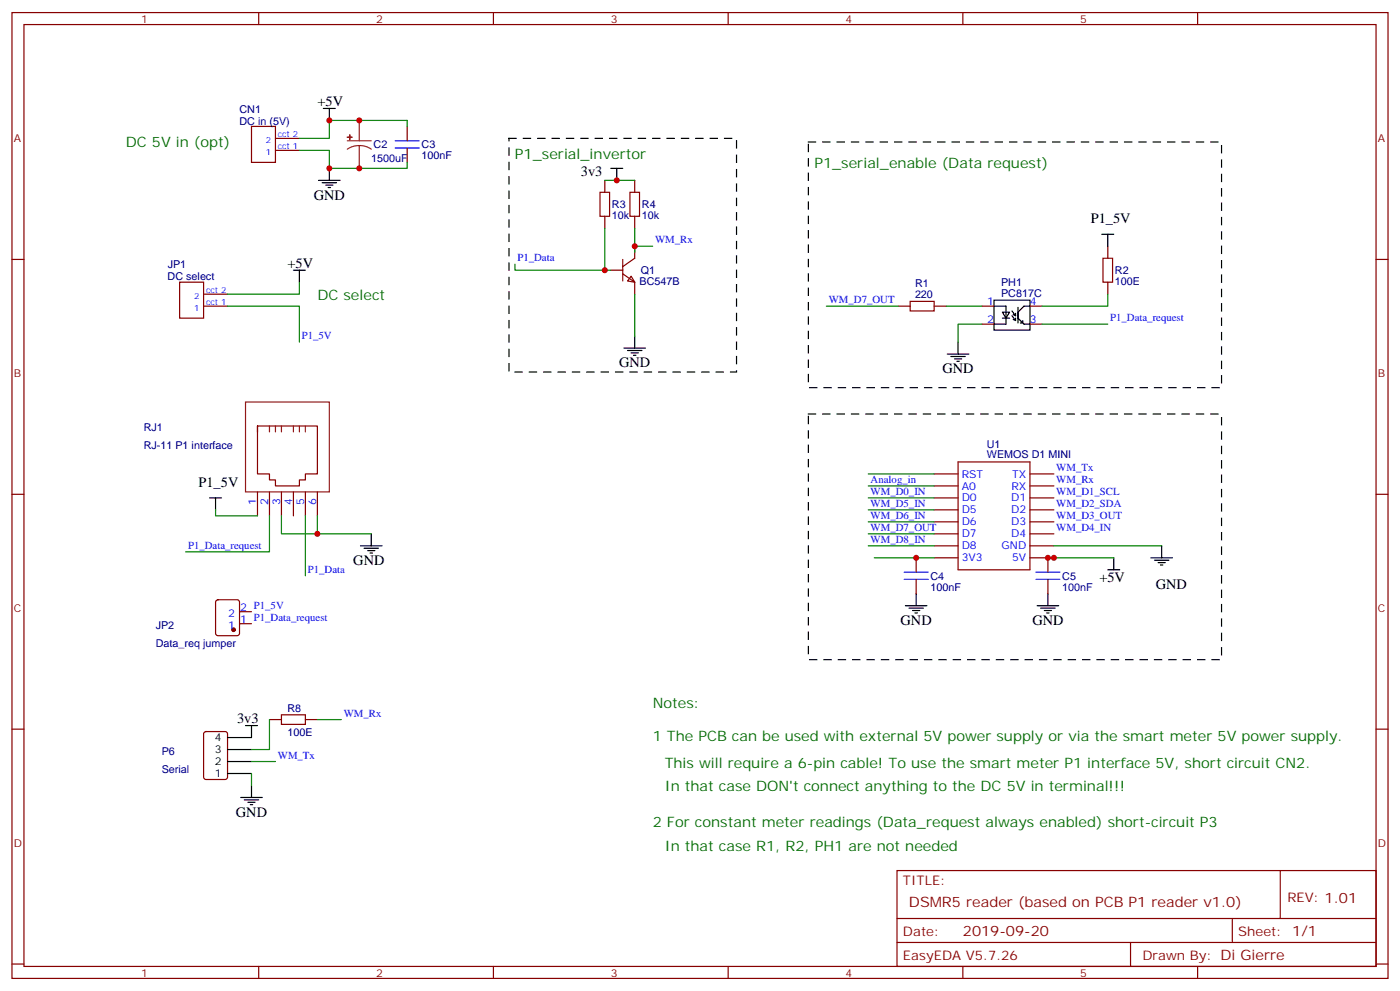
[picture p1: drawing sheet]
<svg xmlns="http://www.w3.org/2000/svg" width="412mm" height="292mm" viewBox="0 0 412 292" stroke-linecap="round" stroke-linejoin="round" font-family="sans-serif">
<path d="M149.9 40.7h67.1v68.8h-67.1zM238.1 41.8h121.7v72.3h-121.7zM238.1 121.9h121.7v72.3h-121.7z" fill="none" stroke="#000" stroke-width=".35" stroke-dasharray="2.1 2.1"/>
<g fill="none" stroke="#870000" stroke-width=".35">
<path d="M3.5 3.7h405.4v284.3h-405.4zM7.1 7.2h398.2v277.3h-398.2zM76.2 3.7v3.5M145.3 3.7v3.5M214.5 3.7v3.5M283.6 3.7v3.5M352.8 3.7v3.5M74.1 37.2h7v10.6h-7zM119.9 37.2v4.3M81.1 44.3h7.1M81.1 40.7h7.1M119.9 43.6v4.2"/>
<path d="M176.7 56.6h2.9v7.1h-2.9zM178.2 53.1v3.5M185.6 56.6h2.8v7.1h-2.8zM187 53.1v3.5M3.5 76.4h3.6M178.2 63.7v3.5M179.9 79.6h3.5M183.4 76.4v6.3M187 72.5v3.5l-3.6 2.5M187 63.7v3.5M324.9 76h2.8v7.1h-2.8zM326.3 72.5v3.5"/>
<path d="M405.3 76.4h3.6M52.9 83.1h7.1v10.6h-7.1zM60 90.1h7M60 86.6h7M183.4 80.6l3.6 2.5v3.5M185.9 81.3l1.1 1.8-2.1-.4zM264.6 90.1h3.5M268.1 88.7h7.1v2.8h-7.1zM275.2 90.1h3.5M289.3 90.1h3.5M289.3 95.4h3.5M303.4 90.1h3.5"/>
<path d="M303.4 95.4h3.5M326.3 83.1v3.5M75.8 125.4h17.7v14.1h-3.5v1.8h-1.8v1.8h-7.1v-1.8h-1.7v-1.8h-3.6v-14.1v1.8M275.2 139.5h7M282.2 136h21.2v31.7h-21.2zM303.4 139.5h7M3.5 145.5h3.6M75.8 144.8v7.1M79.4 144.8v7.1M82.9 144.8v7.1M86.4 144.8v7.1M90 144.8v7.1"/>
<path d="M93.5 144.8v7.1M275.2 146.6h7M275.2 143.1h7M275.2 157.2h7M275.2 153.6h7M275.2 150.1h7M303.4 146.6h7M303.4 143.1h7M303.4 157.2h7M303.4 153.6h7M303.4 150.1h7M405.3 145.5h3.6"/>
<path d="M63.7 176.8l.5-.2h5.6l.7 .4 .1 9.4-.5 .7h-5.9l-.6-.4-.1-9.4zM269.9 164.2v4.3M269.9 170.6v4.2M275.2 164.2h7M275.2 160.7h7M303.4 164.2h7M303.4 160.7h7M308.7 164.2v4.3M308.7 170.6v4.2M70.6 183.6h3.5M70.6 180.1h3.5M3.5 214.7h3.6"/>
<path d="M60.2 215.6l.5-.2h5.6l.7 .4v13l-.4 .6-5.9 .1-.7-.5v-12.9zM79.4 211.8h3.5M82.9 210.4h7.1v2.9h-7.1zM90 211.8h3.5M405.3 214.7h3.6M264.2 256.3h141.1v28.2h-141.1zM377.1 256.3v14.1M264.2 270.4h141.1M264.2 277.5h141.1M333 277.5v7M363 270.4v7.1M3.5 283.8h3.6"/>
<path d="M76.2 284.5v3.5M145.3 284.5v3.5M214.5 284.5v3.5M283.6 284.5v3.5M352.8 284.5v3.5M405.3 283.8h3.6"/>
</g>
<path d="M105.8 35.5v6M102.3 41.5h7.1M105.8 42.9l1.9 .2 1.7 .8M105.8 42.9l-1.8 .2-1.7 .8M105.8 42.9v6.7M72.3 118.4h24.7v26.4h-24.7zM79.4 125.4v1.8M81.1 125.4v1.8M82.9 125.4v1.8M86.4 125.4v1.8M88.2 125.4v1.8M90 125.4v1.8" fill="none" stroke="#8c2424" stroke-width=".35"/>
<g fill="none" stroke="#000" stroke-width=".35">
<path d="M95.2 31.9h3.6M97 31.9v3.6M93.8 53.1h6.4M94.9 53.8h4.2M96 54.5h2.1M96.7 55.2h.7M97 49.6v3.5M179.9 49.6h3.5M181.7 49.6v3.5M86.4 79.6h3.6M88.2 79.6v3.5M324.6 69h3.5"/>
<path d="M326.3 69v3.5M187 99v3.5M292.8 88.4h10.6v8.8h-10.6zM292.8 90.1h3.5v5.3h-3.5M295.3 91.9h2.1l-1.1 1.8zM295.3 93.7h2.1M298.1 91.5l1.1 1.5M298.1 93l1.1 1.4M299.2 92.3v.7l-.8-.4M299.2 93.7v.7l-.8-.4M299.9 90.5v4.6M301.3 94.4v.7h-.7"/>
<path d="M303.4 90.1h-1.8l-1.7 1.8v1.8l1.7 1.7h1.8M183.8 102.5h6.3M184.9 103.2h4.2M185.9 103.9h2.1M186.6 104.6h.7M279 104.2h6.4M280.1 105h4.2M281.2 105.7h2.1M281.9 106.4h.7M282.2 100.7v3.5M61.7 146.6h3.6M63.5 146.6v3.5"/>
<path d="M109.4 157.2v3.5M106.2 160.7h6.3M107.2 161.4h4.3M108.3 162.1h2.1M109 162.8h.7M266.7 178.3h6.3M267.8 179h4.2M268.8 179.7h2.1M269.9 174.8v3.5M305.5 178.3h6.4M306.6 179h4.2M307.6 179.7h2.1"/>
<path d="M308.7 174.8v3.5M326.3 167.7h3.5M328.1 164.2v3.5M339 164.2h6.4M340.1 164.9h4.2M341.1 165.6h2.2M341.8 166.3h.7M342.2 160.7v3.5M269.5 180.4h.7M308.3 180.4h.7M72.3 213.6h3.5M74.1 213.6v3.5h-7.1"/>
<path d="M67 227.7h7.1M67 224.2h7.1M67 220.7h7.1M70.9 234.8h6.4M72 235.5h4.2M73 236.2h2.1M73.7 236.9h.7M74.1 231.2v3.6"/>
</g>
<circle cx="68.8" cy="185.4" r=".53" fill="#870000" stroke="#870000" stroke-width=".35"/>
<g fill="#8c2424" stroke="#8c2424" stroke-width=".35">
<path d="M102.3 40.4h1.4z"/>
<path d="M103 39.7v1.4z"/>
</g>
<path d="M116.4 41.5h7.1M116.4 43.6h7.1M266.3 168.5h7.1M266.3 170.6h7.1M305.2 168.5h7M305.2 170.6h7" fill="none" stroke="#00f" stroke-width=".35"/>
<g fill="none" stroke="#008700" stroke-width=".35">
<path d="M119.9 37.2v-1.7h-22.9v5.2h-8.8M88.2 44.3h8.8v5.3h22.9v-1.8M178.2 53.1h8.8M151.7 77.8v1.8h26.5M178.2 67.2v12.4h1.7M187 67.2v5.3M192.3 72.5h-5.3v1.8M67 90.1h21.2v10.6M88.2 83.1v3.5h-21.2M187 86.6v12.4M243.4 90.1h21.2M278.7 90.1h10.6"/>
<path d="M289.3 95.4h-7.1v5.3M306.9 95.4h19.4M326.3 86.6v3.5h-19.4M255.8 139.5h19.4M63.5 150.1v1.8h12.3M79.4 151.9v10.6h-24.7M82.9 151.9v5.3h26.5M90 151.9v17.6M93.5 151.9v5.3M255.8 143.1h19.4M255.8 150.1h19.4M255.8 153.6h19.4"/>
<path d="M255.8 157.2h19.4M255.8 146.6h19.4M255.8 160.7h19.4M257.5 164.2h17.7M308.7 164.2h19.4M310.4 160.7h31.8M79.4 211.8v8.9h-5.3M93.5 211.8h7M74.1 227.7v3.5M74.1 224.2h7"/>
</g>
<g fill="#c00">
<circle cx="308.7" cy="164.2" r=".88"/>
<circle cx="187" cy="72.5" r=".88"/>
<circle cx="178.2" cy="79.6" r=".88"/>
<circle cx="93.5" cy="157.2" r=".88"/>
<circle cx="181.7" cy="53.1" r=".88"/>
<circle cx="269.9" cy="164.2" r=".88"/>
<circle cx="310.4" cy="164.2" r=".88"/>
<circle cx="105.8" cy="35.5" r=".88"/>
<circle cx="105.8" cy="49.6" r=".88"/>
<circle cx="97" cy="35.5" r=".88"/>
<circle cx="97" cy="49.6" r=".88"/>
</g>
<g font-size="4.2">
<text x="93.5" y="31.2">+5V</text>
<text x="171.1" y="51.9">3v3</text>
<text x="92.4" y="58.7">GND</text>
<text x="321.3" y="65.7">P1_5V</text>
<text x="84.7" y="78.8">+5V</text>
<text x="182.4" y="108.1">GND</text>
<text x="277.6" y="109.9">GND</text>
<text x="58.5" y="143.3">P1_5V</text>
<text x="104.1" y="166.2">GND</text>
<text x="323.8" y="171.2">+5V</text>
<text x="340.4" y="173.4">GND</text>
<text x="265.3" y="184">GND</text>
<text x="304.1" y="184">GND</text>
<text x="69.8" y="212.9">3v3</text>
<text x="69.5" y="240.4">GND</text>
</g>
<g font-size="4.2" fill="#060">
<text x="37" y="43.2">DC 5V in (opt)</text>
<text x="151.7" y="46.8">P1_serial_invertor</text>
<text x="239.9" y="49.6">P1_serial_enable (Data request)</text>
<text x="93.5" y="88.4">DC select</text>
<text x="192.3" y="208.3">Notes:</text>
<text x="192.3" y="218.2">1 The PCB can be used with external 5V power supply or via the smart meter 5V power supply.</text>
<text x="195.8" y="226">This will require a 6-pin cable! To use the smart meter P1 interface 5V, short circuit CN2.</text>
<text x="195.8" y="233">In that case DON't connect anything to the DC 5V in terminal!!!</text>
<text x="192.3" y="243.6">2 For constant meter readings (Data_request always enabled) short-circuit P3</text>
<text x="195.8" y="250.6">In that case R1, R2, PH1 are not needed</text>
</g>
<g font-size="4.2" fill="#800">
<text x="267.8" y="266.9">DSMR5 reader (based on PCB P1 reader v1.0)</text>
<text x="283.6" y="275.7">2019-09-20</text>
</g>
<g font-size="3.9" fill="#800">
<text x="266" y="260.5">TITLE:</text>
<text x="379.2" y="265.5">REV: 1.01</text>
<text x="266" y="275.7">Date:</text>
<text x="364.8" y="275.7">Sheet: 1/1</text>
<text x="266" y="282.8">EasyEDA V5.7.26</text>
<text x="336.5" y="282.8">Drawn By: Di Gierre</text>
</g>
<g font-size="3.2" fill="#800">
<text x="41.6" y="6.7">1</text>
<text x="110.8" y="6.7">2</text>
<text x="179.9" y="6.7">3</text>
<text x="249.1" y="6.7">4</text>
<text x="318.2" y="6.7">5</text>
<text x="4.1" y="41.8">A</text>
<text x="405.9" y="41.8">A</text>
<text x="4.1" y="110.9">B</text>
<text x="405.9" y="110.9">B</text>
<text x="4.1" y="180.1">C</text>
<text x="405.9" y="180.1">C</text>
<text x="4.1" y="249.2">D</text>
<text x="405.9" y="249.2">D</text>
<text x="41.6" y="287.5">1</text>
<text x="110.8" y="287.5">2</text>
<text x="179.9" y="287.5">3</text>
<text x="249.1" y="287.5">4</text>
<text x="318.2" y="287.5">5</text>
</g>
<g font-size="3.2" fill="#000080">
<text x="70.6" y="33.2">CN1</text>
<text x="70.6" y="36.7">DC in (5V)</text>
<text x="109.4" y="47.6">1500uF</text>
<text x="110.1" y="43.6">C2</text>
<text x="124.2" y="46.9">100nF</text>
<text x="124.2" y="43.6">C3</text>
<text x="180.3" y="64.4">10k</text>
<text x="180.3" y="61.2">R3</text>
<text x="189.1" y="64.4">10k</text>
<text x="189.1" y="61.2">R4</text>
<text x="49.4" y="82.6">DC select</text>
<text x="49.4" y="79">JP1</text>
<text x="188.4" y="83.8">BC547B</text>
<text x="188.7" y="80.6">Q1</text>
<text x="328.4" y="83.9">100E</text>
<text x="328.4" y="80.7">R2</text>
<text x="269.5" y="87.7">220</text>
<text x="269.5" y="84.4">R1</text>
<text x="294.9" y="87.3">PC817C</text>
<text x="294.9" y="84.1">PH1</text>
<text x="42.3" y="127">RJ1</text>
<text x="290.7" y="131.8">U1</text>
<text x="42.3" y="132.3">RJ-11 P1 interface</text>
<text x="290.7" y="134.9">WEMOS D1 MINI</text>
<text x="274.1" y="173.9">100nF</text>
<text x="274.1" y="170.6">C4</text>
<text x="312.9" y="173.9">100nF</text>
<text x="312.9" y="170.6">C5</text>
<text x="45.9" y="185.2">JP2</text>
<text x="45.9" y="190.5">Data_req jumper</text>
<text x="84.7" y="209.6">R8</text>
<text x="84.7" y="216.6">100E</text>
<text x="47.6" y="227.6">Serial</text>
<text x="47.6" y="222.3">P6</text>
</g>
<g font-size="3.2" fill="#00f">
<text x="193" y="71.6">WM_Rx</text>
<text x="152.4" y="76.9">P1_Data</text>
<text x="244.1" y="89.3">WM_D7_OUT</text>
<text x="290.8" y="89.8">1</text>
<text x="303.4" y="89.8">4</text>
<text x="290.8" y="95.1">2</text>
<text x="303.4" y="95.1">3</text>
<text x="327" y="94.5">P1_Data_request</text>
<text x="88.9" y="99.8">P1_5V</text>
<text x="256.5" y="142.2">Analog_in</text>
<text x="283.3" y="140.6">RST</text>
<text x="298.2" y="140.6">TX</text>
<text x="311.1" y="142.2">WM_Rx</text>
<text x="311.1" y="138.6">WM_Tx</text>
<text x="75.5" y="148.6" transform="rotate(-90 75.5 148.6)">1</text>
<text x="79" y="148.6" transform="rotate(-90 79 148.6)">2</text>
<text x="82.5" y="148.6" transform="rotate(-90 82.5 148.6)">3</text>
<text x="86.1" y="148.6" transform="rotate(-90 86.1 148.6)">4</text>
<text x="89.6" y="148.6" transform="rotate(-90 89.6 148.6)">5</text>
<text x="93.1" y="148.6" transform="rotate(-90 93.1 148.6)">6</text>
<text x="256.5" y="149.2">WM_D5_IN</text>
<text x="256.5" y="145.7">WM_D0_IN</text>
<text x="283.3" y="147.6">D0</text>
<text x="283.3" y="144.1">A0</text>
<text x="297.9" y="147.6">D1</text>
<text x="297.9" y="144.1">RX</text>
<text x="311.1" y="145.7">WM_D1_SCL</text>
<text x="311.1" y="149.2">WM_D2_SDA</text>
<text x="256.5" y="152.8">WM_D6_IN</text>
<text x="283.3" y="154.7">D6</text>
<text x="283.3" y="151.2">D5</text>
<text x="297.9" y="154.7">D3</text>
<text x="297.9" y="151.2">D2</text>
<text x="311.1" y="152.8">WM_D3_OUT</text>
<text x="55.4" y="161.6">P1_Data_request</text>
<text x="256.5" y="156.3">WM_D7_OUT</text>
<text x="256.5" y="159.8">WM_D8_IN</text>
<text x="283.3" y="161.7">D8</text>
<text x="283.3" y="158.2">D7</text>
<text x="295" y="161.7">GND</text>
<text x="297.9" y="158.2">D4</text>
<text x="311.1" y="156.3">WM_D4_IN</text>
<text x="283.3" y="165.3">3V3</text>
<text x="298.1" y="165.3">5V</text>
<text x="90.7" y="168.6">P1_Data</text>
<text x="70.7" y="179.7">2 P1_5V</text>
<text x="67.2" y="185">1</text>
<text x="67.2" y="181.5">2</text>
<text x="70.7" y="183.3">1 P1_Data_request</text>
<text x="101.2" y="211">WM_Rx</text>
<text x="81.8" y="223.3">WM_Tx</text>
</g>
<g font-size="3.2">
<text x="63.2" y="221.7">3</text>
<text x="63.2" y="218.2">4</text>
<text x="63.2" y="225.2">2</text>
<text x="63.2" y="228.8">1</text>
</g>
<g font-size="2.5" fill="#00f">
<text x="81.9" y="40.4">cct 2</text>
<text x="78.3" y="45.7">1</text>
<text x="78.3" y="42.2">2</text>
<text x="81.9" y="43.9">cct 1</text>
<text x="57.1" y="88">2</text>
<text x="60.7" y="89.8">cct 1</text>
<text x="60.7" y="86.3">cct 2</text>
<text x="57.1" y="91.5">1</text>
</g>
</svg>
